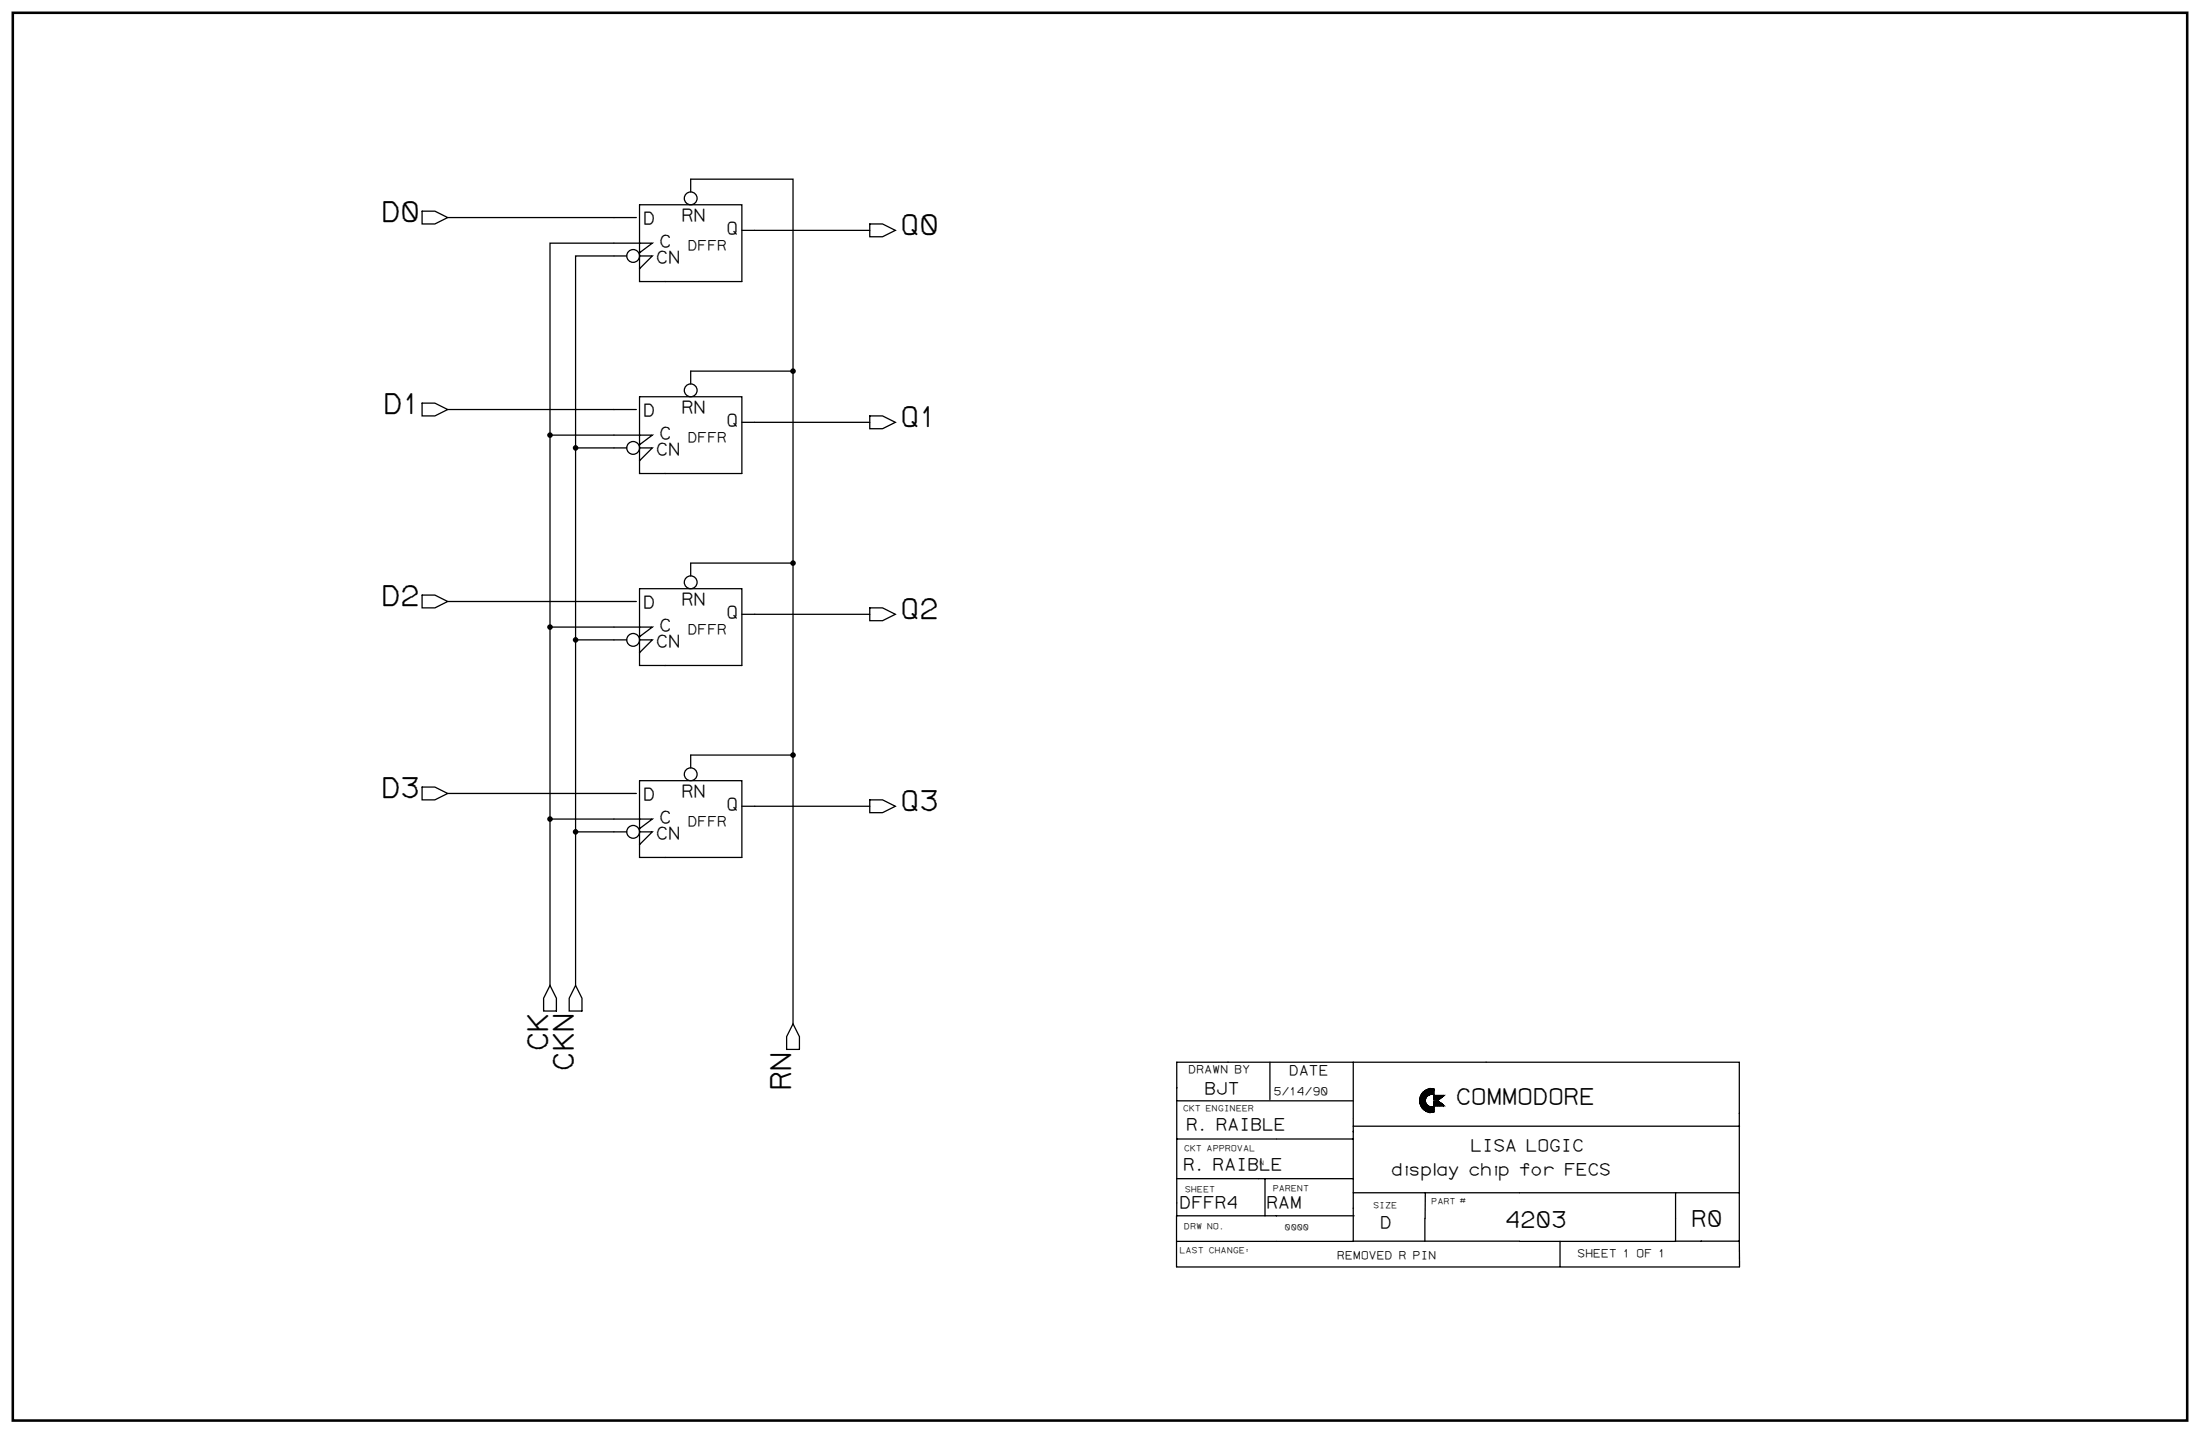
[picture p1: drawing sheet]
<svg xmlns="http://www.w3.org/2000/svg" width="1189mm" height="774mm" viewBox="0 0 1189 774" stroke-linecap="round" stroke-linejoin="round" font-family="sans-serif">
<path d="M7 7h1175v760h-1175z" fill="#fff" stroke="#fff" stroke-width=".54"/>
<path d="M7 7h1175v760h-1175z" fill="none" stroke="#000" stroke-width="1.4"/>
<g fill="#000" stroke="#000" stroke-width=".69">
<circle cx="429" cy="200" r="1.2"/>
<circle cx="297" cy="235" r="1.2"/>
<circle cx="311" cy="242" r="1.2"/>
<circle cx="429" cy="304" r="1.2"/>
<circle cx="297" cy="339" r="1.2"/>
<circle cx="311" cy="346" r="1.2"/>
<circle cx="429" cy="408" r="1.2"/>
<circle cx="297" cy="442" r="1.2"/>
<circle cx="311" cy="449" r="1.2"/>
</g>
<g fill="none" stroke="#000" stroke-width=".69">
<path d="M228 114h7l7 4-7 3h-7zM242 118h102M346 111h55v41h-55zM373 104v-7h56v456M339 138h-28v311h28M346 137l7-6h-56v311h56l-7 6M346 138h7l-7 7M401 124h69M470 121h7l7 3-7 4h-7zM228 218h7l7 3-7 4h-7zM346 214h55v42h-55zM429 200h-56v7"/>
<path d="M242 221h102M297 235h56l-7 5M401 228h69M470 225h7l7 3-7 4h-7zM311 242h28M346 242h7l-7 7M346 318h55v41h-55zM429 304h-56v7M228 321h7l7 4-7 3h-7zM242 325h102M297 339h56l-7 5M401 332h69"/>
<path d="M470 328h7l7 4-7 3h-7zM311 346h28M346 346h7l-7 7M429 408h-56v7M228 425h7l7 4-7 3h-7zM242 429h102M346 422h55v41h-55zM401 435h69M470 432h7l7 3-7 4h-7zM297 442v90M311 449v83M346 449h7l-7 7"/>
<path d="M297 532l4 7v7h-7v-7zM311 532l3 7v7h-6v-7zM429 553l3 7v7h-7v-7zM686 574v20M731 574v30M803 574h137v110M803 574h-167v83h96M636 595h95M767 594h3v6v-4l1 4h-1h1v-3l-1-2 1 2v3h1l-1-3 2 1h2v3h-2l-1-1v-3v3M767 593l1 4v-5v6v-7v7l1 1-1-1 1-7-1 3v-3v7v-7v6v-5v5v-5v4l-1-3h1v4M769 594v5v-8v3v-4v9v-9v9M769 594l1-4v9"/>
<path d="M769 590v9M770 590v1v-2v2M770 590v10v-11l-1 10 1-10v11v-6v6l1-4-1 4v-5v5v-4l1 4v-3v3v-3l1 3v-3v3v-2l1 3v-3v3v-3v3l1-3v3l1-3v3v-3l-1 3v-3v3v-3v3l-1-3v3v-3v3v-3l-1 2v-2M770 589v11v-11v10v-9h-1v9l1 1-1-1v-8v-1v1v7l-1-4M771 596v4v-3v3l1-3v3v-2v3l1-3v3v-3v3v-3l1 3v-3l1 3M771 589l-2 2v-1v1h-1v1l1 2h-1h1h-1l1-1-1 1h1h-1h1h-1h1h-1l1 2-1-2 1 1h-1v2l2 2-1-1 1 1v-1v2v-3v2l-2-2M771 589l-1 4M771 589v4M771 592v-3v3l-1-3v4v-4v4v-1v2v-5v5M771 592v-3v3M772 591l-1-2v3M772 591v-3l-1 4"/>
<path d="M773 591h.1M773 599h2M774 588v3l1-3v3h-1l1-3h-1l1 3h-1l1-3h-1v3v-3v3v-3v3h-2h2h-2l1-3v3l1-3v3v-3v3v-3v3l-1-3v3v-3v3v-3v3v-3v3v-3v3l-1-3v3v-3v3v-3v4M774 588l1 3v-3h-1v3v-3v3l-1-3v3v-3v3v-3l-1 3v-3v3v-3l-1 4v-3v3l2-1h2M775 592h5l-3 2h-2zM775 595h2l3 2h-5zM775 588a6 6 0 0 0-8 6 6 6 0 0 0 8 7v-3a3 3 0 0 1-5-4 3 3 0 0 1 5-3M775 588l-4 1v4v-1l-1 1 1-4h-1v5v-5v11M775 588v3M775 597h5M775 592v2M775 595v2"/>
<path d="M775 595v2l1-2v2v-2v2l1-2v2M776 592v2M777 592v2M777 595v2M777 595v2v-2l1 2v-2v2v-1h1v1M777 592v2l3-2h-5M778 595h-3l3 1h-3h4h-4l4 1h-4h5M778 592v2h-3M778 592v1M778 592v1h-3M779 592v1h-4M779 597v-1v1"/>
<path d="M779 592h.1M779 597h1l-1-1v1M779 592h-4M780 592h-5M780 592h.1M636 615h95M731 604v66M731 608h209M636 637h95M684 637v20M636 657v27M731 644h209"/>
<path d="M770 658v12M770 644v14M905 644v26M843 670v14M940 670h-304M636 684h304"/>
<circle cx="373" cy="107" r="3"/>
<circle cx="342" cy="138" r="3"/>
<circle cx="373" cy="211" r="3"/>
<circle cx="342" cy="242" r="3"/>
<circle cx="373" cy="315" r="3"/>
<circle cx="342" cy="346" r="3"/>
<circle cx="373" cy="418" r="3"/>
<circle cx="342" cy="449" r="3"/>
</g>
<g font-size="15.4">
<text x="206" y="119">D0</text>
<text x="486" y="126">Q0</text>
<text x="207" y="223">D1</text>
<text x="486" y="230">Q1</text>
<text x="206" y="327">D2</text>
<text x="486" y="334">Q2</text>
<text x="206" y="430">D3</text>
<text x="486" y="437">Q3</text>
<text x="296" y="568" transform="rotate(-90 296 568)">CK</text>
<text x="309" y="579" transform="rotate(-90 309 579)">CKN</text>
<text x="427" y="589" transform="rotate(-90 427 589)">RN</text>
</g>
<g font-size="12.3">
<text x="786" y="596">COMMODORE</text>
<text x="813" y="663">4203</text>
<text x="914" y="662">R0</text>
</g>
<g font-size="9.6">
<text x="368" y="120">RN</text>
<text x="347" y="121">D</text>
<text x="392" y="126">Q</text>
<text x="356" y="133">C</text>
<text x="354" y="142">CN</text>
<text x="347" y="225">D</text>
<text x="368" y="223">RN</text>
<text x="392" y="230">Q</text>
<text x="356" y="237">C</text>
<text x="354" y="246">CN</text>
<text x="347" y="329">D</text>
<text x="368" y="327">RN</text>
<text x="392" y="334">Q</text>
<text x="356" y="341">C</text>
<text x="354" y="349">CN</text>
<text x="368" y="431">RN</text>
<text x="347" y="432">D</text>
<text x="392" y="437">Q</text>
<text x="356" y="444">C</text>
<text x="354" y="453">CN</text>
</g>
<g font-size="9.2">
<text x="651" y="591">BJT</text>
<text x="641" y="610">R. RAIBLE</text>
<text x="794" y="622">LISA LOGIC</text>
<text x="639" y="632">R. RAIBLE</text>
<text x="751" y="635">display chip for FECS</text>
<text x="637" y="653">DFFR4</text>
<text x="684" y="653">RAM</text>
<text x="746" y="663">D</text>
</g>
<g font-size="7.7">
<text x="372" y="135">DFFR</text>
<text x="372" y="239">DFFR</text>
<text x="372" y="342">DFFR</text>
<text x="372" y="446">DFFR</text>
<text x="696" y="581">DATE</text>
</g>
<g font-size="6.1">
<text x="642" y="579">DRAWN BY</text>
<text x="688" y="592">5/14/90</text>
<text x="722" y="680">REMOVED R PIN</text>
<text x="852" y="679">SHEET 1 OF 1</text>
</g>
<g font-size="4.6">
<text x="639" y="600">CKT ENGINEER</text>
<text x="640" y="621">CKT APPROVAL</text>
<text x="640" y="644">SHEET</text>
<text x="688" y="644">PARENT</text>
<text x="742" y="652">SIZE</text>
<text x="773" y="650">PART #</text>
<text x="640" y="664">DRW NO.</text>
<text x="694" y="664">0000</text>
<text x="637" y="677">LAST CHANGE:</text>
</g>
<text font-size="3.5" x="681" y="629">N</text>
</svg>
